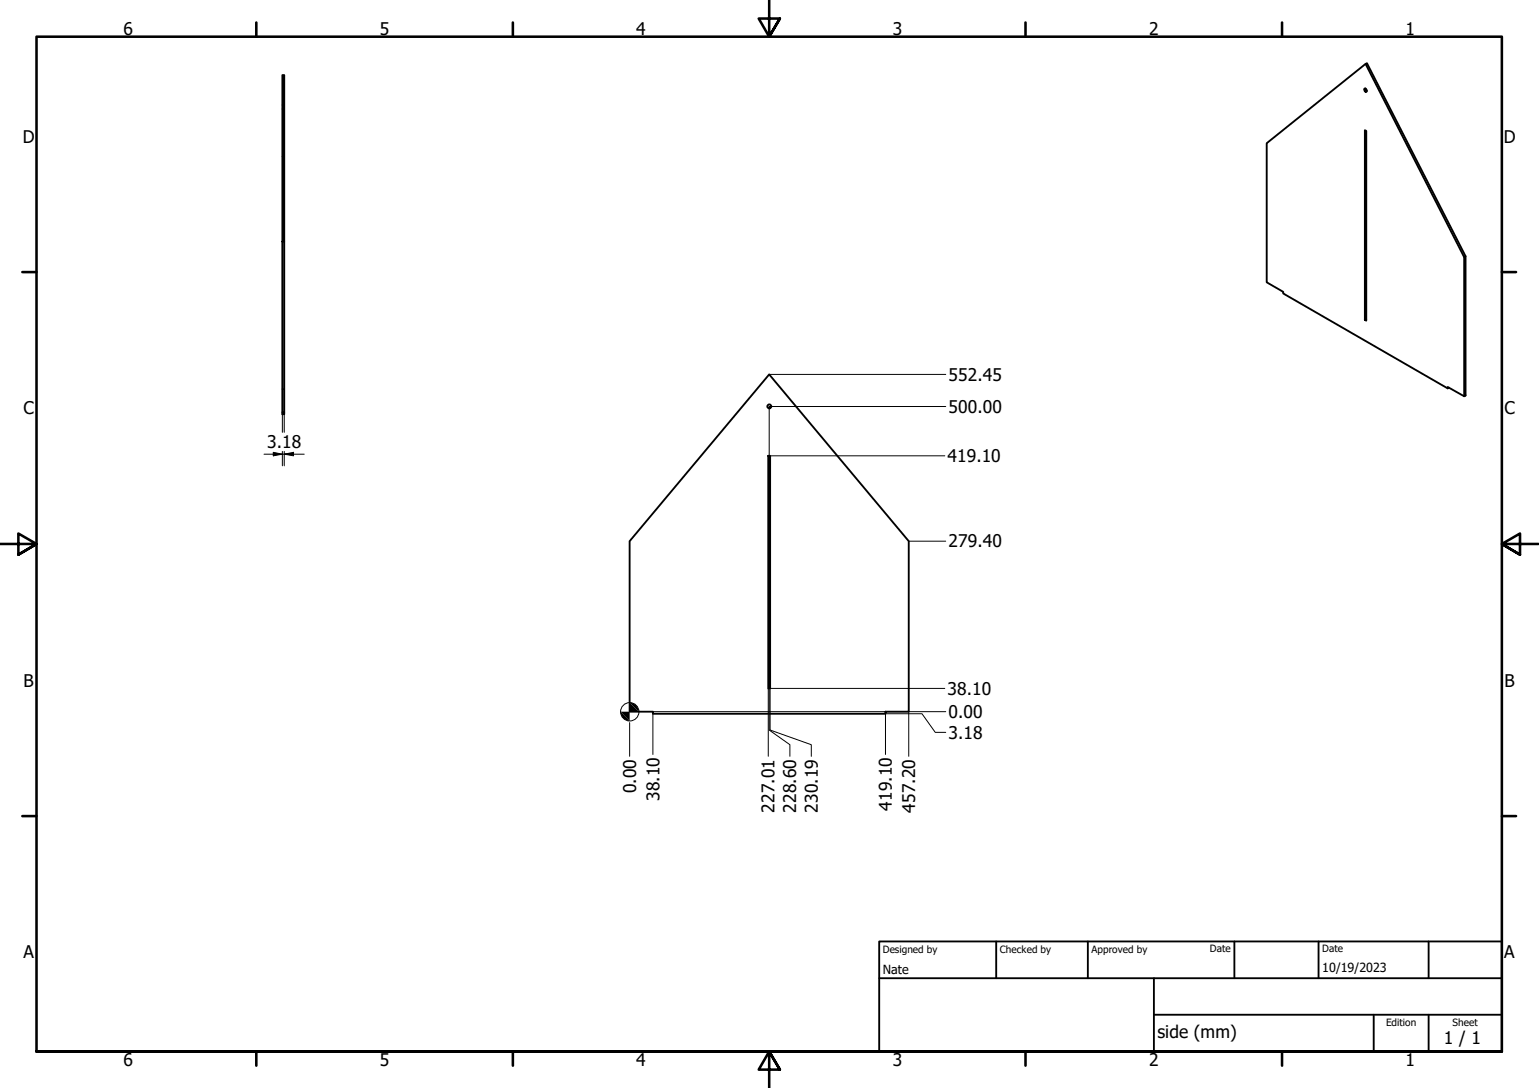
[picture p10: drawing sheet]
<svg xmlns="http://www.w3.org/2000/svg" width="420mm" height="297mm" viewBox="0 0 420 297" stroke-linecap="round" stroke-linejoin="round" font-family="sans-serif">
<!-- layer: Visible (ISO) -->
<g fill="none" stroke="#000" stroke-width=".51">
<path d="M372.8 17.4l26.9 52.8 .4-.2v38l-.4 .2v-38M77.1 20.5h.5v45.5h-.5zM372.5 24.2a.44 .44 0 0 1 .6 .3 .44 .44 0 0 1-.3 .6l-.4-.6zM372.8 24.2l.4 .6M77.1 66v46.6h.5v.5h-.5v-.5M77.6 66v46.6M400.1 70l-26.9-52.7-27.4 21.8v38l4.5 2.6v.4l44.9 25.9 .4-.2M373 87.2l-.4 .2 .4 .2v-51.9l-.4-.2v51.9M210 102.2l38.1 45.6v46.5h-6.4v.6h-63.5v-.6h-6.3v-46.5zM395.2 106v-.4l4.5 2.6M209.7 124.4h.5v63.5h-.5z"/>
<circle cx="210" cy="111" r=".54"/>
</g>
<!-- layer: Hidden (ISO) -->
<path d="M77.1 29.8h.2M77.1 28.7h.2M77.4 29.8h.2M77.4 28.7h.2M77.1 42.7h.2M77.4 42.7h.2M77.1 106.2h.2M77.4 106.2h.2" fill="none" stroke="#000" stroke-width=".38"/>
<!-- layer: Border (ISO) -->
<g fill="none" stroke="#000" stroke-width=".7">
<path d="M70 6.1v3.9M140 6.1v3.9M210 0v10l-2.9-4.9h5.8l-2.9 4.9 2.9-4.9M280 6.1v3.9M350 6.1v3.9M6.1 74.3h3.9M410 74.3h3.9M0 148.5h10l-5-2.8v5.7l5-2.9-5 2.9M420 148.5h-10l5-2.8v5.7l-5-2.9 5 2.9M6.1 222.8h3.9M410 222.8h3.9M10 287.1v-277.1h400v277.1h-400h400"/>
<path d="M70 287.1v3.8M140 287.1v3.8M212.9 292l-2.9-4.9 2.9 4.9h-5.8l2.9-4.9v9.9M280 287.1v3.8M350 287.1v3.8"/>
</g>
<!-- layer: Title (ISO) -->
<path d="M240 257h170v30.1h-170zM272 257v10.1M297 257v10.1M337 257v10.1M360 257v10.1M390 257v10.1M240 267.1h170M315 277h95M315 267.1v20M375 277v10.1M390 277v10.1" fill="none" stroke="#000" stroke-width=".51"/>
<!-- layer: Dimension (ISO) -->
<g fill="none" stroke="#000" stroke-width=".27">
<path d="M77.1 66v52M77.6 66v52M210 102.2h48.2M258.2 111h-48.2v88.3l5.6 4v3.2M72.1 124h8M74.6 123.5l2.5 .5-2.5 .4zM77.1 123.2v4M77.6 124l2.5-.5v.9zM77.6 124h5.5M77.6 123.2v4M210.2 124.4h47.7M248.1 147.8h10.1"/>
<path d="M171.9 197.3v9.2M178.2 194.9v11.1M178.2 194.3h80M209.7 187.9v18.6M248.1 194.3v12.2M257.9 187.9h-47.7v11.4l11.3 4v3.2M258.2 199.9h-2.9l-3.6-5h-10v11.1"/>
<circle cx="171.9" cy="194.3" r="2.51"/>
</g>
<g fill="#000">
<path d="M74.6 123.5l2.5 .5-2.5 .4z" fill-rule="evenodd"/>
<path d="M77.6 124l2.5-.5v.9z" fill-rule="evenodd"/>
<path d="M169.4 194.3l2.5 2.5a2.49 2.49 0 0 1-2.5-2.5z" fill-rule="evenodd"/>
<path d="M171.9 191.8v5l-2.5-2.5h5z" fill-rule="evenodd"/>
<path d="M171.9 191.8a2.39 2.39 0 0 1 2.5 2.5z" fill-rule="evenodd"/>
</g>
<g font-size="4.8">
<text x="33.7" y="9.6">6</text>
<text x="103.7" y="9.6">5</text>
<text x="173.7" y="9.6">4</text>
<text x="243.7" y="9.6">3</text>
<text x="313.7" y="9.6">2</text>
<text x="383.7" y="9.6">1</text>
<text x="6.2" y="38.9">D</text>
<text x="410.5" y="38.9">D</text>
<text x="259" y="104">552.45</text>
<text x="6.4" y="113.1">C</text>
<text x="259" y="112.7">500.00</text>
<text x="410.7" y="113.1">C</text>
<text x="73" y="122.4">3.18</text>
<text x="258.7" y="126.2">419.10</text>
<text x="259" y="149.5">279.40</text>
<text x="6.4" y="187.4">B</text>
<text x="258.7" y="189.7">38.10</text>
<text x="410.7" y="187.4">B</text>
<text x="259" y="196.1">0.00</text>
<text x="259" y="201.7">3.18</text>
<text x="173.7" y="216.6" transform="rotate(-90 173.7 216.6)">0.00</text>
<text x="180" y="218.7" transform="rotate(-90 180 218.7)">38.10</text>
<text x="211.5" y="221.9" transform="rotate(-90 211.5 221.9)">227.01</text>
<text x="217.4" y="221.9" transform="rotate(-90 217.4 221.9)">228.60</text>
<text x="223.3" y="221.9" transform="rotate(-90 223.3 221.9)">230.19</text>
<text x="243.5" y="221.3" transform="rotate(-90 243.5 221.3)">419.10</text>
<text x="249.9" y="221.9" transform="rotate(-90 249.9 221.9)">457.20</text>
<text x="6.4" y="261.7">A</text>
<text x="410.7" y="261.7">A</text>
<text x="316" y="283.4">side (mm)</text>
<text x="394.2" y="285">1 / 1</text>
<text x="33.7" y="290.9">6</text>
<text x="103.7" y="290.9">5</text>
<text x="173.7" y="290.9">4</text>
<text x="243.7" y="290.9">3</text>
<text x="313.7" y="290.9">2</text>
<text x="383.7" y="290.9">1</text>
</g>
<g font-size="3.4">
<text x="241" y="266">Nate</text>
<text x="361" y="265.5">10/19/2023</text>
</g>
<g font-size="2.7">
<text x="241" y="260.1">Designed by</text>
<text x="273" y="260.1">Checked by</text>
<text x="298" y="260.1">Approved by</text>
<text x="330.3" y="260">Date</text>
<text x="361" y="260">Date</text>
<text x="378.4" y="280.1">Edition</text>
<text x="396.6" y="280.1">Sheet</text>
</g>
</svg>
